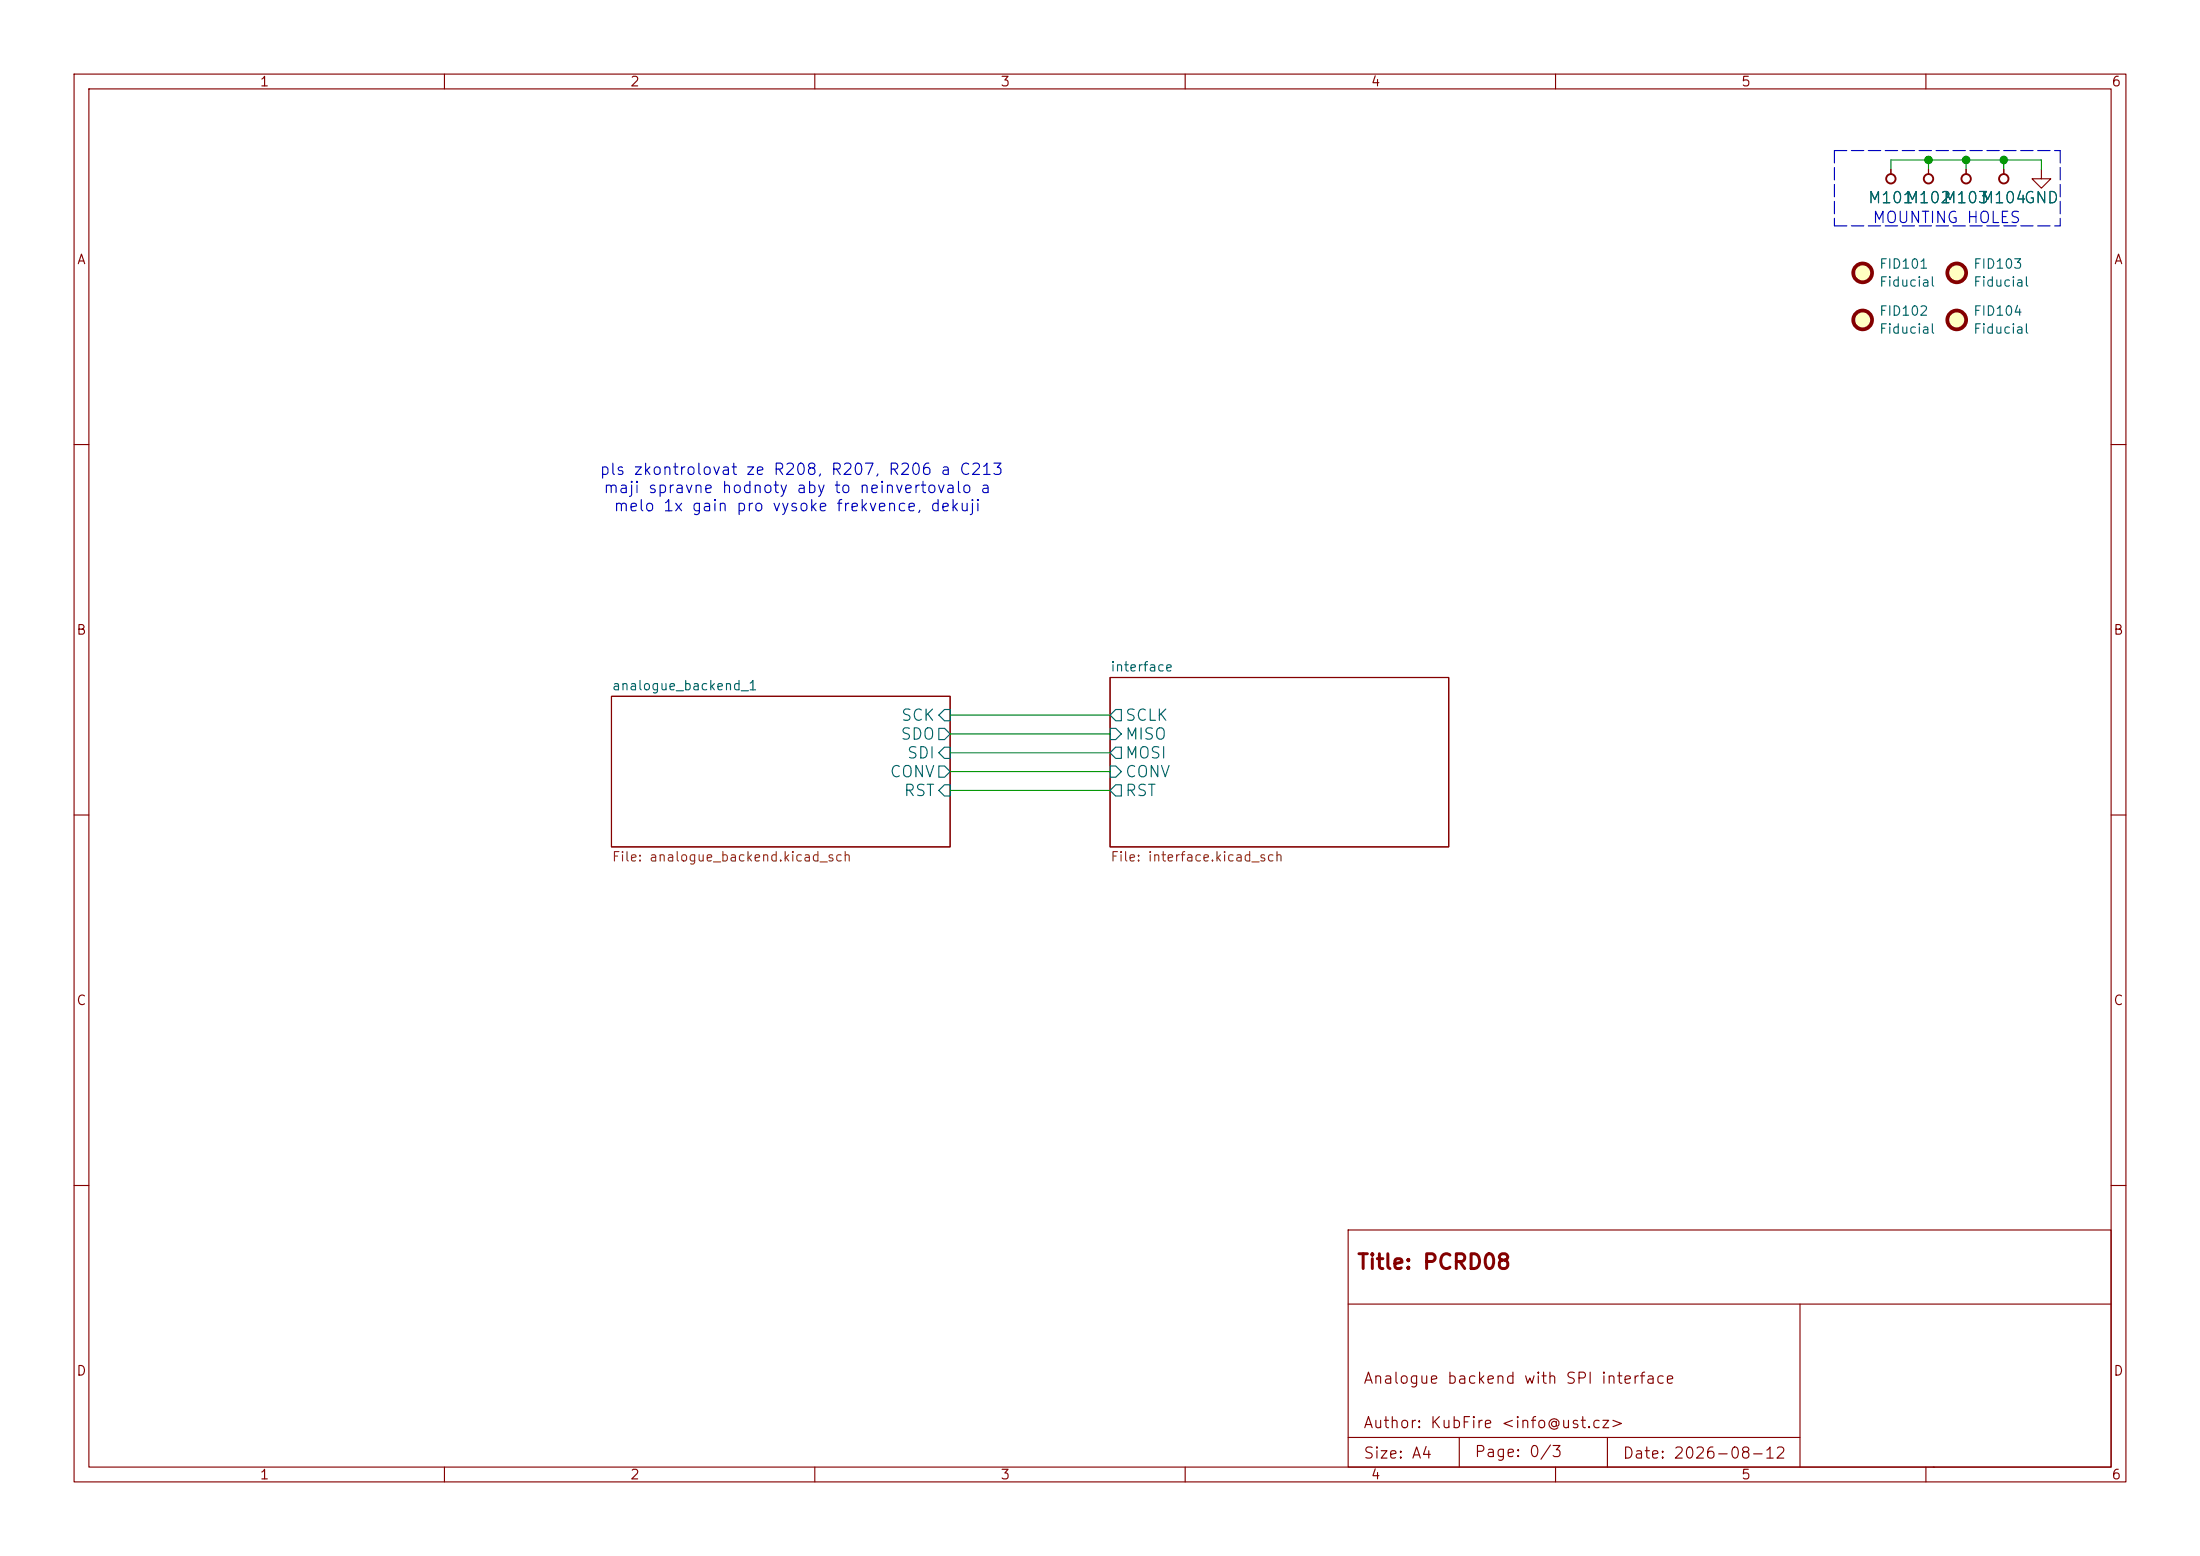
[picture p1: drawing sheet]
<svg xmlns="http://www.w3.org/2000/svg" width="297mm" height="210mm" viewBox="0 0 297 210" stroke-linecap="round" stroke-linejoin="round" font-family="sans-serif">
<g fill="none" stroke="#840000" stroke-width=".15">
<path d="M10 10h277v190h-277zM12 12h273v186h-273zM60 10v2M110 10v2M160 10v2M210 10v2M260 10v2M255.3 22.9v.6M260.3 22.9v.6M265.4 22.9v.6M270.5 22.9v.6M275.6 22.9v1.2h1.3l-1.3 1.3-1.3-1.3h1.3"/>
<path d="M10 60h2M285 60h2M82.5 94h45.8v20.3h-45.8zM149.9 91.4h45.7v22.9h-45.7zM10 110h2M285 110h2M10 160h2M182 166h103v32h-103zM182 176h103M243 176v22M285 160h2M60 198v2"/>
<path d="M110 198v2M160 198v2M182 194h61M197 194v4M210 198v2M217 194v4M260 198v2M261 198h.1"/>
</g>
<path d="M126.7 98.3h.8l.8 .8-.8 .7h-.8zM127.5 95.8h.8v1.5h-.8l-.8-.8zM149.9 98.3h.7l.8 .8-.8 .7h-.7zM150.6 95.8h.8v1.5h-.8l-.7-.8zM126.7 103.4h.8l.8 .7-.8 .8h-.8zM127.5 100.8h.8v1.6h-.8l-.8-.8zM127.5 105.9h.8v1.5h-.8l-.8-.7zM149.9 103.4h.7l.8 .7-.8 .8h-.7zM150.6 100.8h.8v1.6h-.8l-.7-.8zM150.6 105.9h.8v1.5h-.8l-.7-.7z" fill="none" stroke="#006464" stroke-width=".15"/>
<g fill="#ffffc2" stroke="#ffffc2" stroke-width=".14">
<circle cx="264.2" cy="43.2" r="1.27"/>
<circle cx="251.5" cy="36.8" r="1.27"/>
<circle cx="264.2" cy="36.8" r="1.27"/>
<circle cx="251.5" cy="43.2" r="1.27"/>
</g>
<g fill="none" stroke="#840000" stroke-width=".51">
<circle cx="251.5" cy="36.8" r="1.27"/>
<circle cx="264.2" cy="36.8" r="1.27"/>
<circle cx="251.5" cy="43.2" r="1.27"/>
<circle cx="264.2" cy="43.2" r="1.27"/>
</g>
<g fill="none" stroke="#840000" stroke-width=".25">
<circle cx="255.3" cy="24.1" r=".63"/>
<circle cx="260.3" cy="24.1" r=".63"/>
<circle cx="265.4" cy="24.1" r=".63"/>
<circle cx="270.5" cy="24.1" r=".63"/>
</g>
<path d="M247.6 20.3h30.5M247.6 30.5h30.5M247.6 20.3v10.2M278.1 20.3v10.2" fill="none" stroke="#0000c2" stroke-width=".15" stroke-dasharray="1.7 .6"/>
<path d="M255.3 22.9v-1.3h20.3v1.3M260.3 21.6v1.3M265.4 21.6v1.3M270.5 21.6v1.3M128.3 99.1h21.6M128.3 96.5h21.6M128.3 106.7h21.6M128.3 101.6h21.6M128.3 104.1h21.6" fill="none" stroke="#009600" stroke-width=".15"/>
<g fill="#009600" stroke="#009600" stroke-width=".14">
<circle cx="270.5" cy="21.6" r=".51"/>
<circle cx="260.3" cy="21.6" r=".51"/>
<circle cx="265.4" cy="21.6" r=".51"/>
</g>
<text font-size="2" fill="#840000" x="183.1" y="171.8">Title: PCRD08</text>
<g font-size="1.5" fill="#006464">
<text x="252.1" y="27.8">M101</text>
<text x="257.1" y="27.8">M102</text>
<text x="262.2" y="27.8">M103</text>
<text x="267.3" y="27.8">M104GND</text>
<text x="121.5" y="100.2">SDO</text>
<text x="121.5" y="97.7">SCK</text>
<text x="151.8" y="97.7">SCLK</text>
<text x="151.8" y="100.2">MISO</text>
<text x="120" y="105.3">CONV</text>
<text x="121.9" y="107.8">RST</text>
<text x="122.3" y="102.8">SDI</text>
<text x="151.8" y="105.3">CONV</text>
<text x="151.8" y="102.8">MOSI</text>
<text x="151.8" y="107.8">RST</text>
</g>
<g font-size="1.5" fill="#0000c2">
<text x="252.7" y="30.5">MOUNTING HOLES</text>
<text x="80.8" y="64.5">pls zkontrolovat ze R208, R207, R206 a C213</text>
<text x="81.3" y="66.9">maji spravne hodnoty aby to neinvertovalo a</text>
<text x="82.7" y="69.4">melo 1x gain pro vysoke frekvence, dekuji</text>
</g>
<g font-size="1.5" fill="#840000">
<text x="184" y="187.1">Analogue backend with SPI interface</text>
<text x="184" y="193.1">Author: KubFire &lt;info@ust.cz&gt;</text>
<text x="184" y="197.2">Size: A4</text>
<text x="199" y="197">Page: 0/3</text>
<text x="219" y="197.2">Date: 2026-08-12</text>
</g>
<g font-size="1.3" fill="#840000">
<text x="35" y="12">1</text>
<text x="85" y="12">2</text>
<text x="135" y="12">3</text>
<text x="185" y="12">4</text>
<text x="235" y="12">5</text>
<text x="285" y="12">6</text>
<text x="10.3" y="36">A</text>
<text x="285.3" y="36">A</text>
<text x="10.2" y="86">B</text>
<text x="285.2" y="86">B</text>
<text x="10.2" y="136">C</text>
<text x="285.2" y="136">C</text>
<text x="10.2" y="186">D</text>
<text x="285.2" y="186">D</text>
<text x="35" y="200">1</text>
<text x="85" y="200">2</text>
<text x="135" y="200">3</text>
<text x="185" y="200">4</text>
<text x="235" y="200">5</text>
<text x="285" y="200">6</text>
</g>
<g font-size="1.3" fill="#006464">
<text x="253.6" y="36.6">FID101</text>
<text x="253.6" y="39">Fiducial</text>
<text x="266.3" y="36.6">FID103</text>
<text x="266.3" y="39">Fiducial</text>
<text x="253.6" y="42.9">FID102</text>
<text x="253.6" y="45.4">Fiducial</text>
<text x="266.3" y="42.9">FID104</text>
<text x="266.3" y="45.4">Fiducial</text>
<text x="82.5" y="93.5">analogue_backend_1</text>
<text x="149.8" y="90.9">interface</text>
</g>
<g font-size="1.3" fill="#725600">
<text x="82.5" y="116.6">File: analogue_backend.kicad_sch</text>
<text x="149.8" y="116.6">File: interface.kicad_sch</text>
</g>
</svg>
